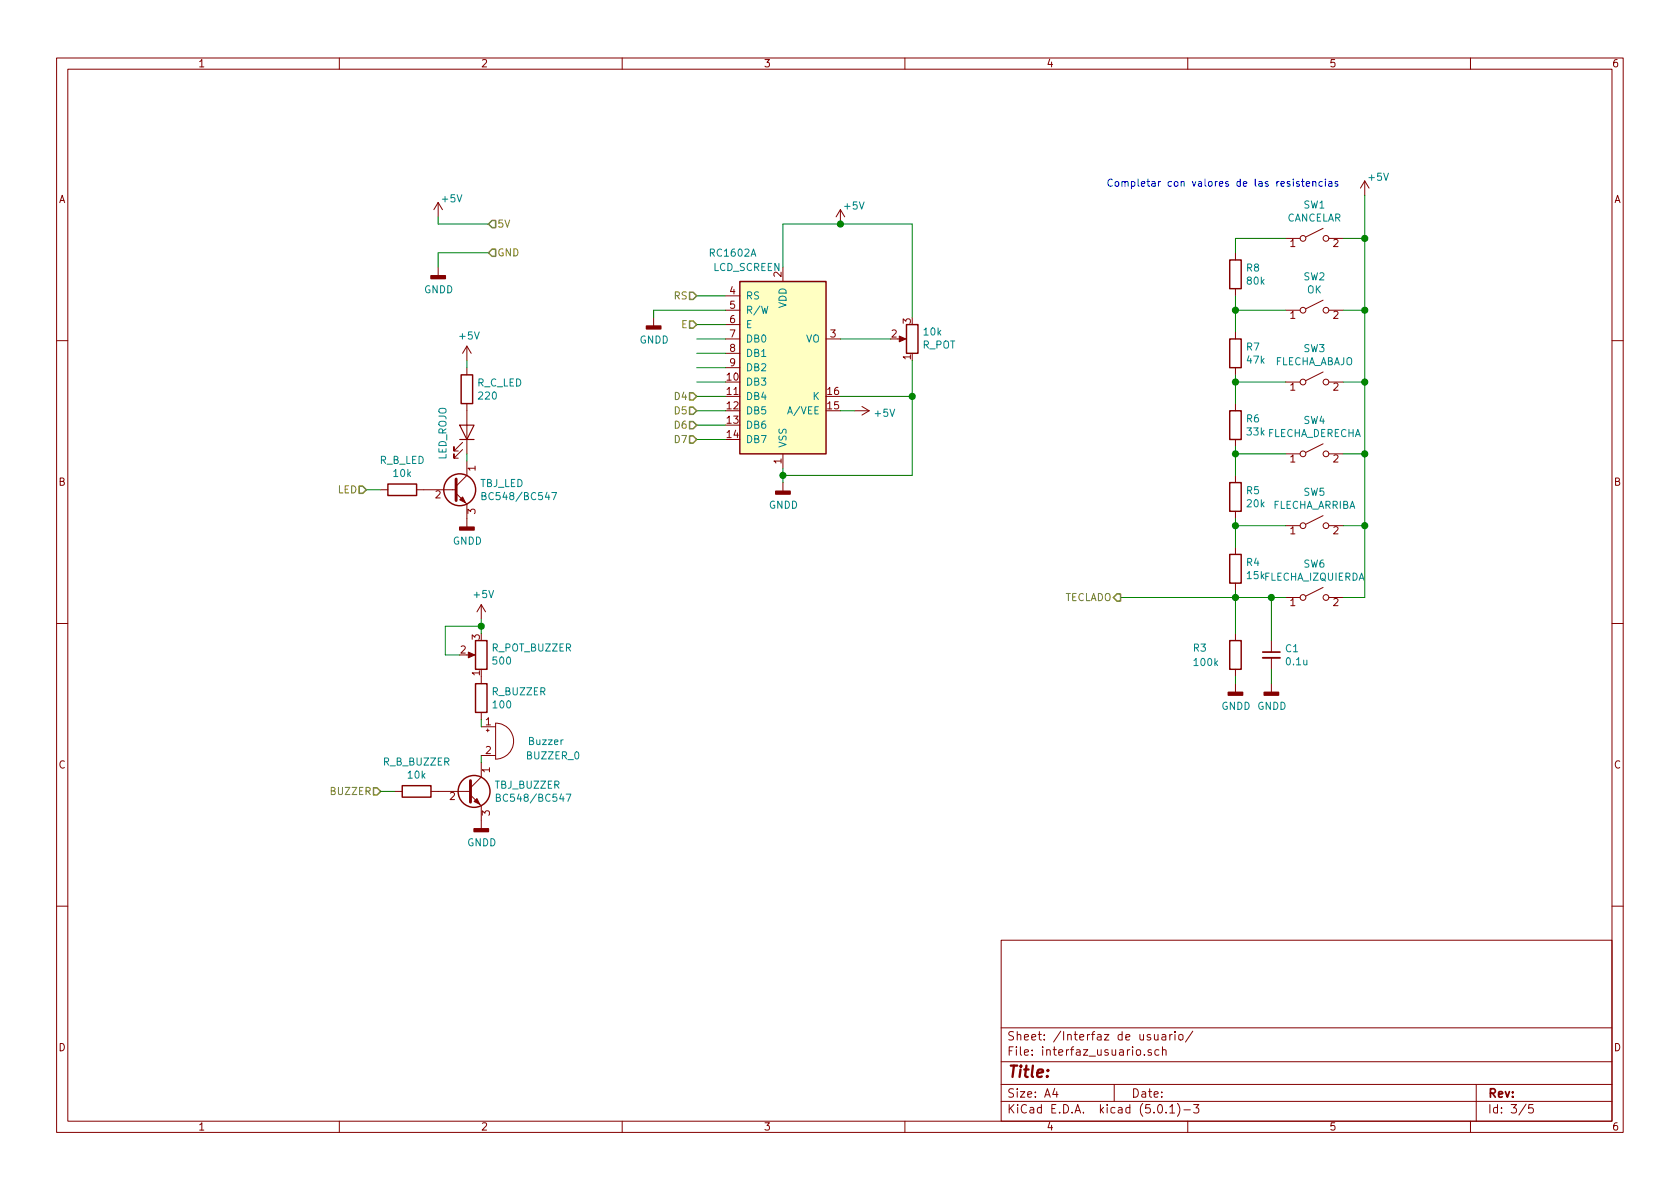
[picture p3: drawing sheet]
EESchema Schematic File Version 4
LIBS:Contador_Geiger-cache
EELAYER 26 0
EELAYER END
$Descr A4 11693 8268
encoding utf-8
Sheet 3 5
Title ""
Date ""
Rev ""
Comp ""
Comment1 ""
Comment2 ""
Comment3 ""
Comment4 ""
$EndDescr
$Comp
L Display_Character:RC1602A LCD_SCREEN
U 1 1
P 5450 2550
F 0 "LCD_SCREEN" H 5200 3250 50  0000 C CNN
F 1 "RC1602A" H 5100 3350 50  0000 C CNN
F 2 "Display:RC1602A" H 5550 1750 50  0001 C CNN
F 3 "http://www.raystar-optronics.com/down.php?ProID=18" H 5550 2450 50  0001 C CNN
	1    5450 2550
	1    0    0    -1  
$EndComp
Wire Wire Line
	5450 1550 5450 1850
$Comp
L power:GNDD #PWR?
U 1 1
P 5450 3350
F 0 "#PWR?" H 5450 3100 50  0001 C CNN
F 1 "GNDD" H 5454 3195 50  0000 C CNN
F 2 "" H 5450 3350 50  0001 C CNN
F 3 "" H 5450 3350 50  0001 C CNN
	1    5450 3350
	1    0    0    -1  
$EndComp
Wire Wire Line
	5450 3350 5450 3300
$Comp
L Device:R_POT 10k
U 1 1
P 6350 2350
F 0 "10k" H 6280 2304 50  0000 R CNN
F 1 "R_POT" H 6280 2395 50  0000 R CNN
F 2 "" H 6350 2350 50  0001 C CNN
F 3 "~" H 6350 2350 50  0001 C CNN
	1    6350 2350
	-1   0    0    1   
$EndComp
Wire Wire Line
	6200 2350 5850 2350
Wire Wire Line
	6350 2200 6350 1550
Wire Wire Line
	6350 1550 5850 1550
Wire Wire Line
	5450 3300 6350 3300
Wire Wire Line
	6350 3300 6350 2750
Connection ~ 5450 3300
Wire Wire Line
	5450 3300 5450 3250
$Comp
L power:+5V #PWR?
U 1 1
P 5950 2850
F 0 "#PWR?" H 5950 2700 50  0001 C CNN
F 1 "+5V" V 5965 2978 50  0000 L CNN
F 2 "" H 5950 2850 50  0001 C CNN
F 3 "" H 5950 2850 50  0001 C CNN
	1    5950 2850
	0    1    1    0   
$EndComp
Wire Wire Line
	5950 2850 5850 2850
Wire Wire Line
	5850 2750 6350 2750
Connection ~ 6350 2750
Wire Wire Line
	6350 2750 6350 2500
Wire Wire Line
	4850 2050 5050 2050
Wire Wire Line
	5050 2250 4850 2250
Wire Wire Line
	4850 2750 5050 2750
Wire Wire Line
	5050 2850 4850 2850
Wire Wire Line
	4850 2950 5050 2950
Wire Wire Line
	5050 3050 4850 3050
$Comp
L power:GNDD #PWR?
U 1 1
P 4550 2200
F 0 "#PWR?" H 4550 1950 50  0001 C CNN
F 1 "GNDD" H 4554 2045 50  0000 C CNN
F 2 "" H 4550 2200 50  0001 C CNN
F 3 "" H 4550 2200 50  0001 C CNN
	1    4550 2200
	1    0    0    -1  
$EndComp
Wire Wire Line
	5050 2150 4550 2150
Wire Wire Line
	4550 2150 4550 2200
$Comp
L Device:LED D?
U 1 1
P 3250 3000
F 0 "D?" H 3242 2745 50  0001 C CNN
F 1 "LED_ROJO" H 3242 2836 50  0000 C CNN
F 2 "" H 3250 3000 50  0001 C CNN
F 3 "~" H 3250 3000 50  0001 C CNN
	1    3250 3000
	0    1    -1   0   
$EndComp
Wire Wire Line
	2550 3400 2650 3400
Wire Wire Line
	5050 2350 4850 2350
Wire Wire Line
	5050 2450 4850 2450
Wire Wire Line
	5050 2550 4850 2550
Wire Wire Line
	5050 2650 4850 2650
Text HLabel 4850 2050 0    50   Input ~ 0
RS
Text HLabel 4850 2250 0    50   Input ~ 0
E
Text HLabel 4850 3050 0    50   Input ~ 0
D7
Text HLabel 4850 2950 0    50   Input ~ 0
D6
Text HLabel 4850 2850 0    50   Input ~ 0
D5
Text HLabel 4850 2750 0    50   Input ~ 0
D4
$Comp
L power:+5V #PWR?
U 1 1
P 5850 1550
F 0 "#PWR?" H 5850 1400 50  0001 C CNN
F 1 "+5V" H 5865 1678 50  0000 L CNN
F 2 "" H 5850 1550 50  0001 C CNN
F 3 "" H 5850 1550 50  0001 C CNN
	1    5850 1550
	1    0    0    -1  
$EndComp
Connection ~ 5850 1550
Wire Wire Line
	5850 1550 5450 1550
Text HLabel 2550 3400 0    50   Input ~ 0
LED
$Comp
L power:+5V #PWR?
U 1 1
P 3050 1500
F 0 "#PWR?" H 3050 1350 50  0001 C CNN
F 1 "+5V" H 3065 1628 50  0000 L CNN
F 2 "" H 3050 1500 50  0001 C CNN
F 3 "" H 3050 1500 50  0001 C CNN
	1    3050 1500
	1    0    0    -1  
$EndComp
Wire Wire Line
	3050 1500 3050 1550
Wire Wire Line
	3050 1550 3400 1550
Text HLabel 3400 1550 2    50   Input ~ 0
5V
$Comp
L power:GNDD #PWR?
U 1 1
P 3050 1850
F 0 "#PWR?" H 3050 1600 50  0001 C CNN
F 1 "GNDD" H 3054 1695 50  0000 C CNN
F 2 "" H 3050 1850 50  0001 C CNN
F 3 "" H 3050 1850 50  0001 C CNN
	1    3050 1850
	1    0    0    -1  
$EndComp
Wire Wire Line
	3050 1850 3050 1750
Wire Wire Line
	3050 1750 3400 1750
Text HLabel 3400 1750 2    50   Input ~ 0
GND
$Comp
L Switch:SW_SPST SW1
U 1 1
P 9150 1650
F 0 "SW1" H 9150 1885 50  0000 C CNN
F 1 "CANCELAR" H 9150 1794 50  0000 C CNN
F 2 "" H 9150 1650 50  0001 C CNN
F 3 "" H 9150 1650 50  0001 C CNN
	1    9150 1650
	1    0    0    -1  
$EndComp
$Comp
L Switch:SW_SPST SW2
U 1 1
P 9150 2150
F 0 "SW2" H 9150 2385 50  0000 C CNN
F 1 "OK" H 9150 2294 50  0000 C CNN
F 2 "" H 9150 2150 50  0001 C CNN
F 3 "" H 9150 2150 50  0001 C CNN
	1    9150 2150
	1    0    0    -1  
$EndComp
$Comp
L Switch:SW_SPST SW3
U 1 1
P 9150 2650
F 0 "SW3" H 9150 2885 50  0000 C CNN
F 1 "FLECHA_ABAJO" H 9150 2794 50  0000 C CNN
F 2 "" H 9150 2650 50  0001 C CNN
F 3 "" H 9150 2650 50  0001 C CNN
	1    9150 2650
	1    0    0    -1  
$EndComp
$Comp
L Switch:SW_SPST SW4
U 1 1
P 9150 3150
F 0 "SW4" H 9150 3385 50  0000 C CNN
F 1 "FLECHA_DERECHA" H 9150 3294 50  0000 C CNN
F 2 "" H 9150 3150 50  0001 C CNN
F 3 "" H 9150 3150 50  0001 C CNN
	1    9150 3150
	1    0    0    -1  
$EndComp
$Comp
L Switch:SW_SPST SW5
U 1 1
P 9150 3650
F 0 "SW5" H 9150 3885 50  0000 C CNN
F 1 "FLECHA_ARRIBA" H 9150 3794 50  0000 C CNN
F 2 "" H 9150 3650 50  0001 C CNN
F 3 "" H 9150 3650 50  0001 C CNN
	1    9150 3650
	1    0    0    -1  
$EndComp
$Comp
L Switch:SW_SPST SW6
U 1 1
P 9150 4150
F 0 "SW6" H 9150 4385 50  0000 C CNN
F 1 "FLECHA_IZQUIERDA" H 9150 4294 50  0000 C CNN
F 2 "" H 9150 4150 50  0001 C CNN
F 3 "" H 9150 4150 50  0001 C CNN
	1    9150 4150
	1    0    0    -1  
$EndComp
$Comp
L Device:R R8
U 1 1
P 8600 1900
F 0 "R8" H 8670 1946 50  0000 L CNN
F 1 "80k" H 8670 1855 50  0000 L CNN
F 2 "" V 8530 1900 50  0001 C CNN
F 3 "~" H 8600 1900 50  0001 C CNN
	1    8600 1900
	1    0    0    -1  
$EndComp
$Comp
L Device:R R7
U 1 1
P 8600 2450
F 0 "R7" H 8670 2496 50  0000 L CNN
F 1 "47k" H 8670 2405 50  0000 L CNN
F 2 "" V 8530 2450 50  0001 C CNN
F 3 "~" H 8600 2450 50  0001 C CNN
	1    8600 2450
	1    0    0    -1  
$EndComp
$Comp
L Device:R R6
U 1 1
P 8600 2950
F 0 "R6" H 8670 2996 50  0000 L CNN
F 1 "33k" H 8670 2905 50  0000 L CNN
F 2 "" V 8530 2950 50  0001 C CNN
F 3 "~" H 8600 2950 50  0001 C CNN
	1    8600 2950
	1    0    0    -1  
$EndComp
$Comp
L Device:R R5
U 1 1
P 8600 3450
F 0 "R5" H 8670 3496 50  0000 L CNN
F 1 "20k" H 8670 3405 50  0000 L CNN
F 2 "" V 8530 3450 50  0001 C CNN
F 3 "~" H 8600 3450 50  0001 C CNN
	1    8600 3450
	1    0    0    -1  
$EndComp
$Comp
L Device:R R4
U 1 1
P 8600 3950
F 0 "R4" H 8670 3996 50  0000 L CNN
F 1 "15k" H 8670 3905 50  0000 L CNN
F 2 "" V 8530 3950 50  0001 C CNN
F 3 "~" H 8600 3950 50  0001 C CNN
	1    8600 3950
	1    0    0    -1  
$EndComp
$Comp
L Device:R R3
U 1 1
P 8600 4550
F 0 "R3" H 8300 4600 50  0000 L CNN
F 1 "100k" H 8300 4500 50  0000 L CNN
F 2 "" V 8530 4550 50  0001 C CNN
F 3 "~" H 8600 4550 50  0001 C CNN
	1    8600 4550
	1    0    0    -1  
$EndComp
$Comp
L power:GNDD #PWR?
U 1 1
P 8600 4750
F 0 "#PWR?" H 8600 4500 50  0001 C CNN
F 1 "GNDD" H 8604 4595 50  0000 C CNN
F 2 "" H 8600 4750 50  0001 C CNN
F 3 "" H 8600 4750 50  0001 C CNN
	1    8600 4750
	1    0    0    -1  
$EndComp
$Comp
L power:+5V #PWR?
U 1 1
P 9500 1350
F 0 "#PWR?" H 9500 1200 50  0001 C CNN
F 1 "+5V" H 9515 1478 50  0000 L CNN
F 2 "" H 9500 1350 50  0001 C CNN
F 3 "" H 9500 1350 50  0001 C CNN
	1    9500 1350
	1    0    0    -1  
$EndComp
Wire Wire Line
	9500 1350 9500 1650
Wire Wire Line
	9500 1650 9350 1650
Wire Wire Line
	9500 2150 9350 2150
Wire Wire Line
	9500 1650 9500 2150
Connection ~ 9500 1650
Wire Wire Line
	9350 2650 9500 2650
Wire Wire Line
	9500 2650 9500 2150
Connection ~ 9500 2150
Wire Wire Line
	9350 3150 9500 3150
Wire Wire Line
	9500 3150 9500 2650
Connection ~ 9500 2650
Wire Wire Line
	9350 3650 9500 3650
Wire Wire Line
	9500 3650 9500 3150
Connection ~ 9500 3150
Wire Wire Line
	9350 4150 9500 4150
Wire Wire Line
	9500 4150 9500 3650
Connection ~ 9500 3650
Wire Wire Line
	8600 4400 8600 4150
Connection ~ 8600 4150
Wire Wire Line
	8600 4150 8600 4100
Wire Wire Line
	8600 3800 8600 3650
Wire Wire Line
	8600 3650 8950 3650
Connection ~ 8600 3650
Wire Wire Line
	8600 3650 8600 3600
Wire Wire Line
	8950 3150 8600 3150
Wire Wire Line
	8600 3150 8600 3300
Wire Wire Line
	8600 3150 8600 3100
Connection ~ 8600 3150
Wire Wire Line
	8600 2800 8600 2650
Wire Wire Line
	8600 2650 8950 2650
Connection ~ 8600 2650
Wire Wire Line
	8600 2650 8600 2600
Wire Wire Line
	8950 2150 8600 2150
Wire Wire Line
	8600 2150 8600 2300
Wire Wire Line
	8600 2150 8600 2050
Connection ~ 8600 2150
Wire Wire Line
	8950 1650 8600 1650
Wire Wire Line
	8600 1650 8600 1750
Wire Wire Line
	8600 4700 8600 4750
Wire Wire Line
	8600 4150 7800 4150
Text HLabel 7800 4150 0    50   Output ~ 0
TECLADO
$Comp
L Device:C_Small C1
U 1 1
P 8850 4550
F 0 "C1" H 8942 4596 50  0000 L CNN
F 1 "0.1u" H 8942 4505 50  0000 L CNN
F 2 "" H 8850 4550 50  0001 C CNN
F 3 "~" H 8850 4550 50  0001 C CNN
	1    8850 4550
	1    0    0    -1  
$EndComp
$Comp
L power:GNDD #PWR?
U 1 1
P 8850 4750
F 0 "#PWR?" H 8850 4500 50  0001 C CNN
F 1 "GNDD" H 8854 4595 50  0000 C CNN
F 2 "" H 8850 4750 50  0001 C CNN
F 3 "" H 8850 4750 50  0001 C CNN
	1    8850 4750
	1    0    0    -1  
$EndComp
Wire Wire Line
	8850 4750 8850 4650
Wire Wire Line
	8850 4450 8850 4150
Wire Wire Line
	8600 4150 8850 4150
Connection ~ 8850 4150
Wire Wire Line
	8850 4150 8950 4150
$Comp
L Transistor_BJT:BC548 TBJ_LED
U 1 1
P 3150 3400
F 0 "TBJ_LED" H 3341 3446 50  0000 L CNN
F 1 "BC548/BC547" H 3341 3355 50  0000 L CNN
F 2 "Package_TO_SOT_THT:TO-92_Inline" H 3350 3325 50  0001 L CIN
F 3 "http://www.fairchildsemi.com/ds/BC/BC547.pdf" H 3150 3400 50  0001 L CNN
	1    3150 3400
	1    0    0    -1  
$EndComp
$Comp
L power:GNDD #PWR?
U 1 1
P 3250 3600
F 0 "#PWR?" H 3250 3350 50  0001 C CNN
F 1 "GNDD" H 3254 3445 50  0000 C CNN
F 2 "" H 3250 3600 50  0001 C CNN
F 3 "" H 3250 3600 50  0001 C CNN
	1    3250 3600
	1    0    0    -1  
$EndComp
$Comp
L power:+5V #PWR?
U 1 1
P 3250 2500
F 0 "#PWR?" H 3250 2350 50  0001 C CNN
F 1 "+5V" H 3265 2673 50  0000 C CNN
F 2 "" H 3250 2500 50  0001 C CNN
F 3 "" H 3250 2500 50  0001 C CNN
	1    3250 2500
	1    0    0    -1  
$EndComp
Text HLabel 2650 5500 0    50   Input ~ 0
BUZZER
$Comp
L Device:R R_B_LED
U 1 1
P 2800 3400
F 0 "R_B_LED" V 2593 3400 50  0000 C CNN
F 1 "10k" V 2684 3400 50  0000 C CNN
F 2 "" V 2730 3400 50  0001 C CNN
F 3 "~" H 2800 3400 50  0001 C CNN
	1    2800 3400
	0    1    1    0   
$EndComp
$Comp
L Device:R R_C_LED
U 1 1
P 3250 2700
F 0 "R_C_LED" H 3320 2746 50  0000 L CNN
F 1 "220" H 3320 2655 50  0000 L CNN
F 2 "" V 3180 2700 50  0001 C CNN
F 3 "~" H 3250 2700 50  0001 C CNN
	1    3250 2700
	1    0    0    -1  
$EndComp
Wire Wire Line
	3250 2550 3250 2500
Wire Wire Line
	3250 3150 3250 3200
Wire Wire Line
	2650 5500 2750 5500
$Comp
L Transistor_BJT:BC548 TBJ_BUZZER
U 1 1
P 3250 5500
F 0 "TBJ_BUZZER" H 3441 5546 50  0000 L CNN
F 1 "BC548/BC547" H 3441 5455 50  0000 L CNN
F 2 "Package_TO_SOT_THT:TO-92_Inline" H 3450 5425 50  0001 L CIN
F 3 "http://www.fairchildsemi.com/ds/BC/BC547.pdf" H 3250 5500 50  0001 L CNN
	1    3250 5500
	1    0    0    -1  
$EndComp
$Comp
L power:GNDD #PWR?
U 1 1
P 3350 5700
F 0 "#PWR?" H 3350 5450 50  0001 C CNN
F 1 "GNDD" H 3354 5545 50  0000 C CNN
F 2 "" H 3350 5700 50  0001 C CNN
F 3 "" H 3350 5700 50  0001 C CNN
	1    3350 5700
	1    0    0    -1  
$EndComp
$Comp
L power:+5V #PWR?
U 1 1
P 3350 4300
F 0 "#PWR?" H 3350 4150 50  0001 C CNN
F 1 "+5V" H 3365 4473 50  0000 C CNN
F 2 "" H 3350 4300 50  0001 C CNN
F 3 "" H 3350 4300 50  0001 C CNN
	1    3350 4300
	1    0    0    -1  
$EndComp
$Comp
L Device:R R_B_BUZZER
U 1 1
P 2900 5500
F 0 "R_B_BUZZER" V 2693 5500 50  0000 C CNN
F 1 "10k" V 2784 5500 50  0000 C CNN
F 2 "" V 2830 5500 50  0001 C CNN
F 3 "~" H 2900 5500 50  0001 C CNN
	1    2900 5500
	0    1    1    0   
$EndComp
Wire Wire Line
	3350 5250 3350 5300
$Comp
L Device:Buzzer BUZZER_0
U 1 1
P 3450 5150
F 0 "BUZZER_0" H 3850 5050 50  0000 C CNN
F 1 "Buzzer" H 3800 5150 50  0000 C CNN
F 2 "" V 3425 5250 50  0001 C CNN
F 3 "~" V 3425 5250 50  0001 C CNN
	1    3450 5150
	1    0    0    -1  
$EndComp
$Comp
L Device:R_POT R_POT_BUZZER
U 1 1
P 3350 4550
F 0 "R_POT_BUZZER" H 3281 4504 50  0000 R CNN
F 1 "500" H 3281 4595 50  0000 R CNN
F 2 "" H 3350 4550 50  0001 C CNN
F 3 "~" H 3350 4550 50  0001 C CNN
	1    3350 4550
	-1   0    0    1   
$EndComp
Wire Wire Line
	3100 4550 3200 4550
Wire Wire Line
	3350 4300 3350 4350
Wire Wire Line
	3100 4550 3100 4350
Wire Wire Line
	3100 4350 3350 4350
Connection ~ 3350 4350
Wire Wire Line
	3350 4350 3350 4400
$Comp
L Device:R R_BUZZER
U 1 1
P 3350 4850
F 0 "R_BUZZER" H 3420 4896 50  0000 L CNN
F 1 "100" H 3420 4805 50  0000 L CNN
F 2 "" V 3280 4850 50  0001 C CNN
F 3 "~" H 3350 4850 50  0001 C CNN
	1    3350 4850
	1    0    0    -1  
$EndComp
Wire Wire Line
	3350 5050 3350 5000
Text Notes 7700 1300 0    50   ~ 0
Completar con valores de las resistencias
$EndSCHEMATC
